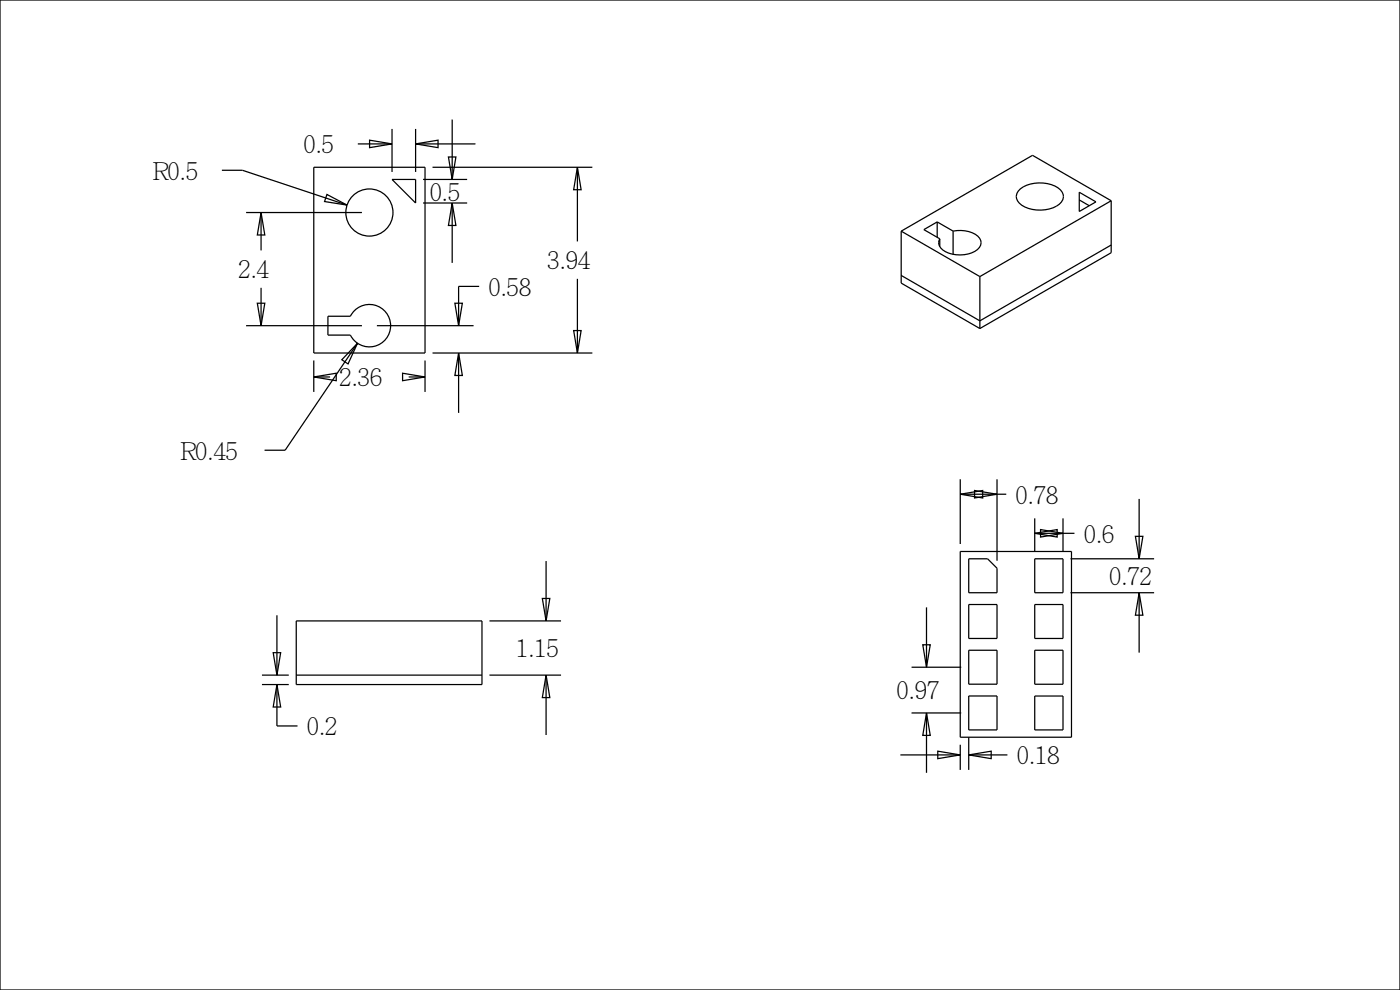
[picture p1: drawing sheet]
<svg xmlns="http://www.w3.org/2000/svg" width="297mm" height="210mm" viewBox="0 0 297 210" stroke-linecap="round" stroke-linejoin="round" font-family="sans-serif">
<g fill="none" stroke="#000" stroke-width=".26">
<path d="M0 0h297v210h-297zM47.1 36.1h4.3l22.2 7.4M66.6 35.5h23.6v39.4h-23.6zM75.9 30.5h7.3M78.4 29.7l4.8 .8-4.8 .8zM83.2 27.4v9.1M83.2 38.1h5v5zM88.2 30.5l4.7-.8v1.6zM88.2 27.4v9.1M88.2 30.5h12.7M89.8 38.1h9.3M91.8 35.5h33.9"/>
<path d="M95.1 33.3h1.6l-.8 4.8zM95.9 25.4v12.7M122.5 35.5l.8 4.7h-1.6zM122.5 35.5v15.7M52.2 45.1h24.6M55.4 45.1l.8 4.7h-1.6zM55.4 45.1v8M69.4 41.2l4.2 2.3-4.7-.7zM89.8 43.1h9.3M95.9 43.1l.8 4.7h-1.6zM95.9 43.1v12.7M122.5 59.2v15.7"/>
<path d="M191.2 49v11.1l16.7 9.6M191.2 49l16.7 9.7M207.9 58.7v11M229 40.8l3.5 2-3.5 2.1zM229 42.4l2.1 1.2M235.7 52l-27.8 16.1-16.7-9.7M235.7 42.6l-16.7-9.7-27.8 16.1M235.7 42.6l-27.8 16.1M235.7 42.6v11l-27.8 16.1M52.2 69.1h24.6M54.6 64.3h1.6l-.8 4.8zM55.4 61.1v8"/>
<path d="M66.6 80l4.7-.8v1.6zM66.6 80h3.4M66.6 76.5v6.6M75.8 72.8l-2 4.4-1.3-.9zM75.8 72.8l-15.3 22.7h-4.4M80 69.1h20.5M85.4 79.2l4.8 .8-4.8 .8zM86.7 80h3.5M90.2 76.5v6.6M91.8 74.9h33.9M96.5 64.3h1.6l-.8 4.8zM97.3 74.9l.8 4.7h-1.6z"/>
<path d="M97.3 74.9v12.7M101.7 60.7h-4.4v8.4M121.7 70.1h1.6l-.8 4.8zM115.8 119v12.7M203.7 104.8l4.8-.8v1.6zM203.7 117h23.6v39.4h-23.6zM203.7 101.7v13.7M203.7 104.8h9.8M205.5 118.5h4l2 2v5.2h-6zM206.7 104l4.8 .8-4.8 .8zM211.5 101.7v17.2M219.5 113.1l4.8-.8v1.6z"/>
<path d="M219.5 110v6.9M219.5 118.5h6v7.2h-6zM219.5 113.1h8.4M220.7 112.3l4.8 .8-4.8 .8zM225.5 110v6.9M227.1 118.5h17.7M240.9 113.8h1.6l-.8 4.7zM241.7 105.8v12.7M58 138.4h1.5l-.8 4.8zM58.7 130.5v12.7M62.8 131.7h39.4v13.5h-39.4zM103.8 131.7h15.2"/>
<path d="M115.1 126.9h1.5l-.8 4.8zM195.8 136.8h1.5l-.7 4.7zM196.6 128.8v12.7M205.5 128.2h6v7.2h-6zM205.5 137.9h6v7.2h-6zM219.5 137.9h6v7.2h-6zM219.5 128.2h6v7.2h-6zM227.1 125.7h17.7M241.7 125.7l.8 4.8h-1.6zM241.7 125.7v12.7M55.6 145.2h5.7M55.6 143.2h5.7"/>
<path d="M58.7 145.2l.8 4.8h-1.5zM58.7 145.2v8.8h4.4M62.8 143.2h39.4M103.8 143.2h15.2M115.8 143.2l.8 4.8h-1.5zM115.8 143.2v12.7M193.4 151.2h10.5M193.4 141.5h10.5M196.6 151.2l.7 4.8h-1.5zM196.6 151.2v12.7M198.9 159.3l4.8 .8-4.8 .8zM203.7 158v5.3"/>
<path d="M205.5 147.6h6v7.2h-6zM205.5 156.4v6.9M219.5 147.6h6v7.2h-6zM191 160.1h12.7M205.5 160.1l4.8-.8v1.6zM205.5 160.1h8.2"/>
</g>
<!-- layer: 02___PRT_ALL_AXES -->
<g fill="none" stroke="#000" stroke-width=".26">
<path d="M198.8 47.1v3.2M198.8 47.1l-2.8 1.6 3.4 2M198.8 47.1l3.4 1.9M199.4 50.7v1.6M202.2 49a5.8 5.8 0 0 1 5.6 1.6 1.84 1.84 0 0 1-1 2.7 6.5 6.5 0 0 1-7.2-.7 1.62 1.62 0 0 1-.2-1.9M202.2 49v4.9M216.5 40.1a7.3 7.3 0 0 1 8.5 .2 2.06 2.06 0 0 1-.9 3.4 7.4 7.4 0 0 1-7.9-.6 1.92 1.92 0 0 1 .3-3zM69.6 67.1h4.7a4.5 4.5 0 0 1 6.9-1.5 4.5 4.5 0 0 1 0 7 4.5 4.5 0 0 1-6.9-1.5h-4.7z"/>
<circle cx="78.4" cy="45.1" r="5"/>
</g>
<g font-size="5.2">
<text x="64.4" y="32.5">0.5</text>
<text x="32.4" y="38.1">R0.5</text>
<text x="91.2" y="42.5">0.5</text>
<text x="50.6" y="59.1">2.4</text>
<text x="116.1" y="57.2">3.94</text>
<text x="103.6" y="62.7">0.58</text>
<text x="72" y="81.9">2.36</text>
<text x="38.3" y="97.5">R0.45</text>
<text x="215.5" y="106.8">0.78</text>
<text x="229.9" y="115.1">0.6</text>
<text x="235.3" y="124.1">0.72</text>
<text x="109.5" y="139.4">1.15</text>
<text x="190.2" y="148.4">0.97</text>
<text x="65.1" y="156">0.2</text>
<text x="215.7" y="162.1">0.18</text>
</g>
</svg>
